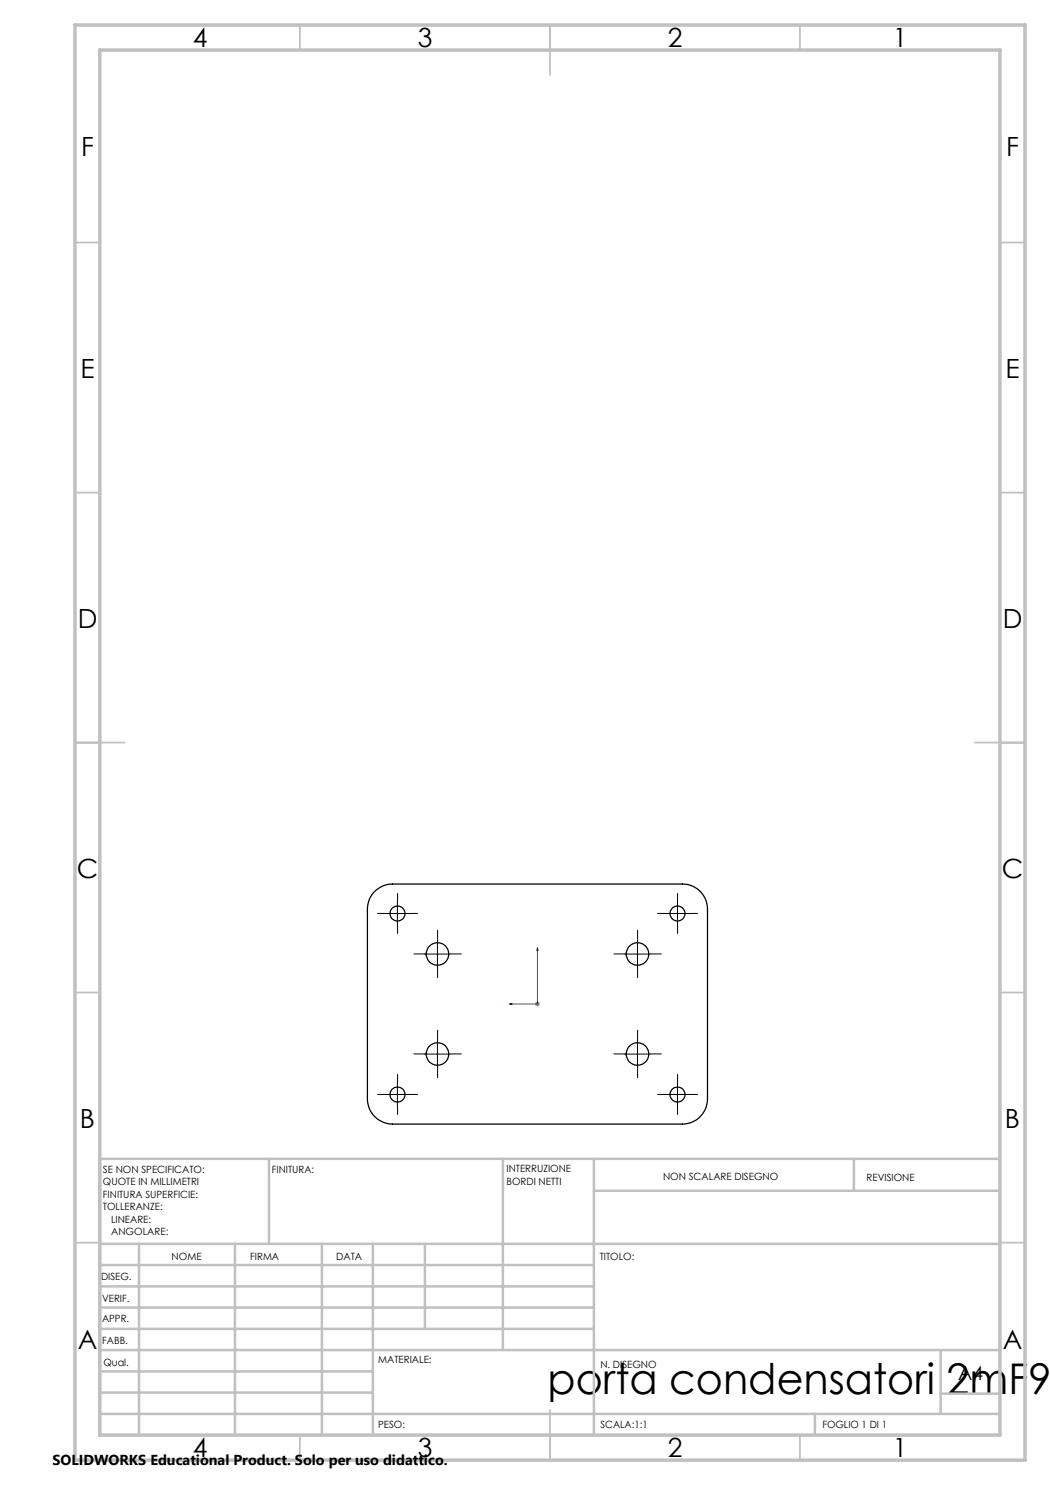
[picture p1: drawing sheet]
<svg xmlns="http://www.w3.org/2000/svg" width="210mm" height="297mm" viewBox="0 0 210 297" stroke-linecap="round" stroke-linejoin="round" font-family="sans-serif">
<path d="M107.5 189.5l.1 .6h-.2zM107.5 189.5v11.3h-5.7M101.8 200.8l.6-.1v.2z" fill="none" stroke="#00f" stroke-width=".2"/>
<path d="M107 200.8h1M107.1 200.4l.7 .8M107.5 200.3v1M107.8 200.4l-.7 .8" fill="none" stroke="#808080" stroke-width=".2"/>
<g fill="none" stroke="#000" stroke-width=".2" stroke-dasharray="15.2 1.3 1.3 1.3">
<path d="M77 182.7h-1.5M79.5 180.2v-1.5M79.5 185.2v1.5M82 182.7h1.5M85 190.8h-2.2M87.5 188.3v-2.3M87.5 193.3v2.2M90 190.8h2.3M125 190.8h-2.2M127.5 188.3v-2.3M127.5 193.3v2.2M130 190.8h2.3"/>
<path d="M133 182.7h-1.5M135.5 180.2v-1.5M135.5 185.2v1.5M138 182.7h1.5M77 218.9h-1.5M79.5 216.4v-1.5M82 218.9h1.5M85 210.8h-2.2M87.5 208.3v-2.3M87.5 213.3v2.2M90 210.8h2.3M125 210.8h-2.2"/>
<path d="M127.5 208.3v-2.3M127.5 213.3v2.2M130 210.8h2.3M133 218.9h-1.5M135.5 216.4v-1.5M138 218.9h1.5M79.5 221.4v1.5M135.5 221.4v1.5"/>
</g>
<g fill="none" stroke="#000" stroke-width=".2">
<path d="M77 182.7h5M79.5 180.2v5M85 190.8h5M87.5 188.3v5M125 190.8h5M127.5 188.3v5M133 182.7h5M135.5 180.2v5M77 218.9h5M79.5 216.4v5M85 210.8h5M87.5 208.3v5"/>
<path d="M125 210.8h5M127.5 208.3v5M133 218.9h5M135.5 216.4v5"/>
</g>
<g fill="none" stroke="#c0c0c0" stroke-width=".35">
<path d="M60 5v5M110 5v10M160 5v5M15 48.5h5M200 48.5h5M15 98.5h5M200 98.5h5M15 148.5h10M195 148.5h10M15 198.5h5M200 198.5h5M15 248.5h5"/>
<path d="M200 248.5h5M60 287v5M110 282v10M160 287v5"/>
</g>
<g fill="none" stroke="#c0c0c0" stroke-width=".5">
<path d="M53.8 231.8v17M100.6 231.8v38.2M118.8 231.8v55.2M118.8 238.2h81.2M170.8 231.8v6.4M200 231.8h-180v55.2M20 248.8h180M20 257.3h98.8M20 253h98.8M27.8 248.8v38.2M47 248.8v38.2M64.4 248.8v38.2"/>
<path d="M74.6 248.8v38.2M85 248.8v17M20 265.8h98.8M20 261.5h98.8M20 278.5h54.6M20 274.3h54.6M20 270h180M188.1 270v12.8M188.1 278.7h11.9M20 282.8h180M163 282.8v4.2"/>
</g>
<path d="M15 5h190v287h-190zM20 10h180v277h-180z" fill="none" stroke="#c0c0c0" stroke-width=".7"/>
<path d="M101.8 200.8l.6 .1v-.2zM107.5 189.5l-.1 .6h.2z" fill="#00f"/>
<g fill="none" stroke="#000" stroke-width=".25">
<path d="M75 178.3l.8-.7 1-.5 1.7-.3h58a5 5 0 0 1 5 5v38a5.1 5.1 0 0 1-5 5h-58a5.1 5.1 0 0 1-5-5v-38l.1-1.1 .4-1.1z"/>
<circle cx="79.5" cy="182.7" r="1.49"/>
<circle cx="87.5" cy="190.8" r="2.26"/>
<circle cx="127.5" cy="190.8" r="2.26"/>
<circle cx="135.5" cy="182.7" r="1.5"/>
<circle cx="79.5" cy="218.9" r="1.5"/>
<circle cx="87.5" cy="210.8" r="2.26"/>
<circle cx="127.5" cy="210.8" r="2.26"/>
<circle cx="135.5" cy="218.9" r="1.51"/>
</g>
<text font-size="8.5" x="109.5" y="278.7">porta condensatori 2mF9</text>
<g font-size="5.3">
<text x="38.5" y="9.5">4</text>
<text x="83.5" y="9.5">3</text>
<text x="133.6" y="9.5">2</text>
<text x="178.6" y="9.5">1</text>
<text x="16.2" y="31.3">F</text>
<text x="201.2" y="31.3">F</text>
<text x="16.1" y="75.5">E</text>
<text x="201.1" y="75.5">E</text>
<text x="15.5" y="125.5">D</text>
<text x="200.5" y="125.5">D</text>
<text x="15.4" y="175.5">C</text>
<text x="200.4" y="175.5">C</text>
<text x="16" y="225.5">B</text>
<text x="201" y="225.5">B</text>
<text x="15.5" y="269.8">A</text>
<text x="200.5" y="269.8">A</text>
<text x="38.5" y="291.5">4</text>
<text x="83.5" y="291.5">3</text>
<text x="133.6" y="291.5">2</text>
<text x="178.6" y="291.5">1</text>
</g>
<text font-size="3.9" x="191.6" y="276">A4</text>
<text font-size="2.9" x="10.5" y="292.9">SOLIDWORKS Educational Product. Solo per uso didattico.</text>
<g font-size="2">
<text x="20.6" y="234.6">SE NON SPECIFICATO:</text>
<text x="20.6" y="237.1">QUOTE IN MILLIMETRI</text>
<text x="20.6" y="239.6">FINITURA SUPERFICIE:</text>
<text x="54.4" y="234.6">FINITURA:</text>
<text x="101.3" y="234.5">INTERRUZIONE</text>
<text x="101.3" y="237">BORDI NETTI</text>
<text x="132.6" y="236">NON SCALARE DISEGNO</text>
<text x="173.3" y="236.2">REVISIONE</text>
<text x="20.6" y="242.1">TOLLERANZE:</text>
<text x="22.2" y="244.6">LINEARE:</text>
<text x="22.2" y="247.1">ANGOLARE:</text>
<text x="34.3" y="252">NOME</text>
<text x="50" y="251.9">FIRMA</text>
<text x="67.2" y="251.9">DATA</text>
<text x="120" y="251.9">TITOLO:</text>
<text x="20.2" y="256.1">DISEG.</text>
<text x="20.4" y="260.3">VERIF.</text>
<text x="20.4" y="264.4">APPR.</text>
<text x="20.5" y="268.8">FABB.</text>
<text x="20.7" y="273.1">Qual.</text>
<text x="75.7" y="272.5">MATERIALE:</text>
<text x="120.1" y="273.6">N. DISEGNO</text>
<text x="75.6" y="285.5">PESO:</text>
<text x="120.1" y="285.6">SCALA:1:1</text>
<text x="164.5" y="285.6">FOGLIO 1 DI 1</text>
</g>
</svg>
